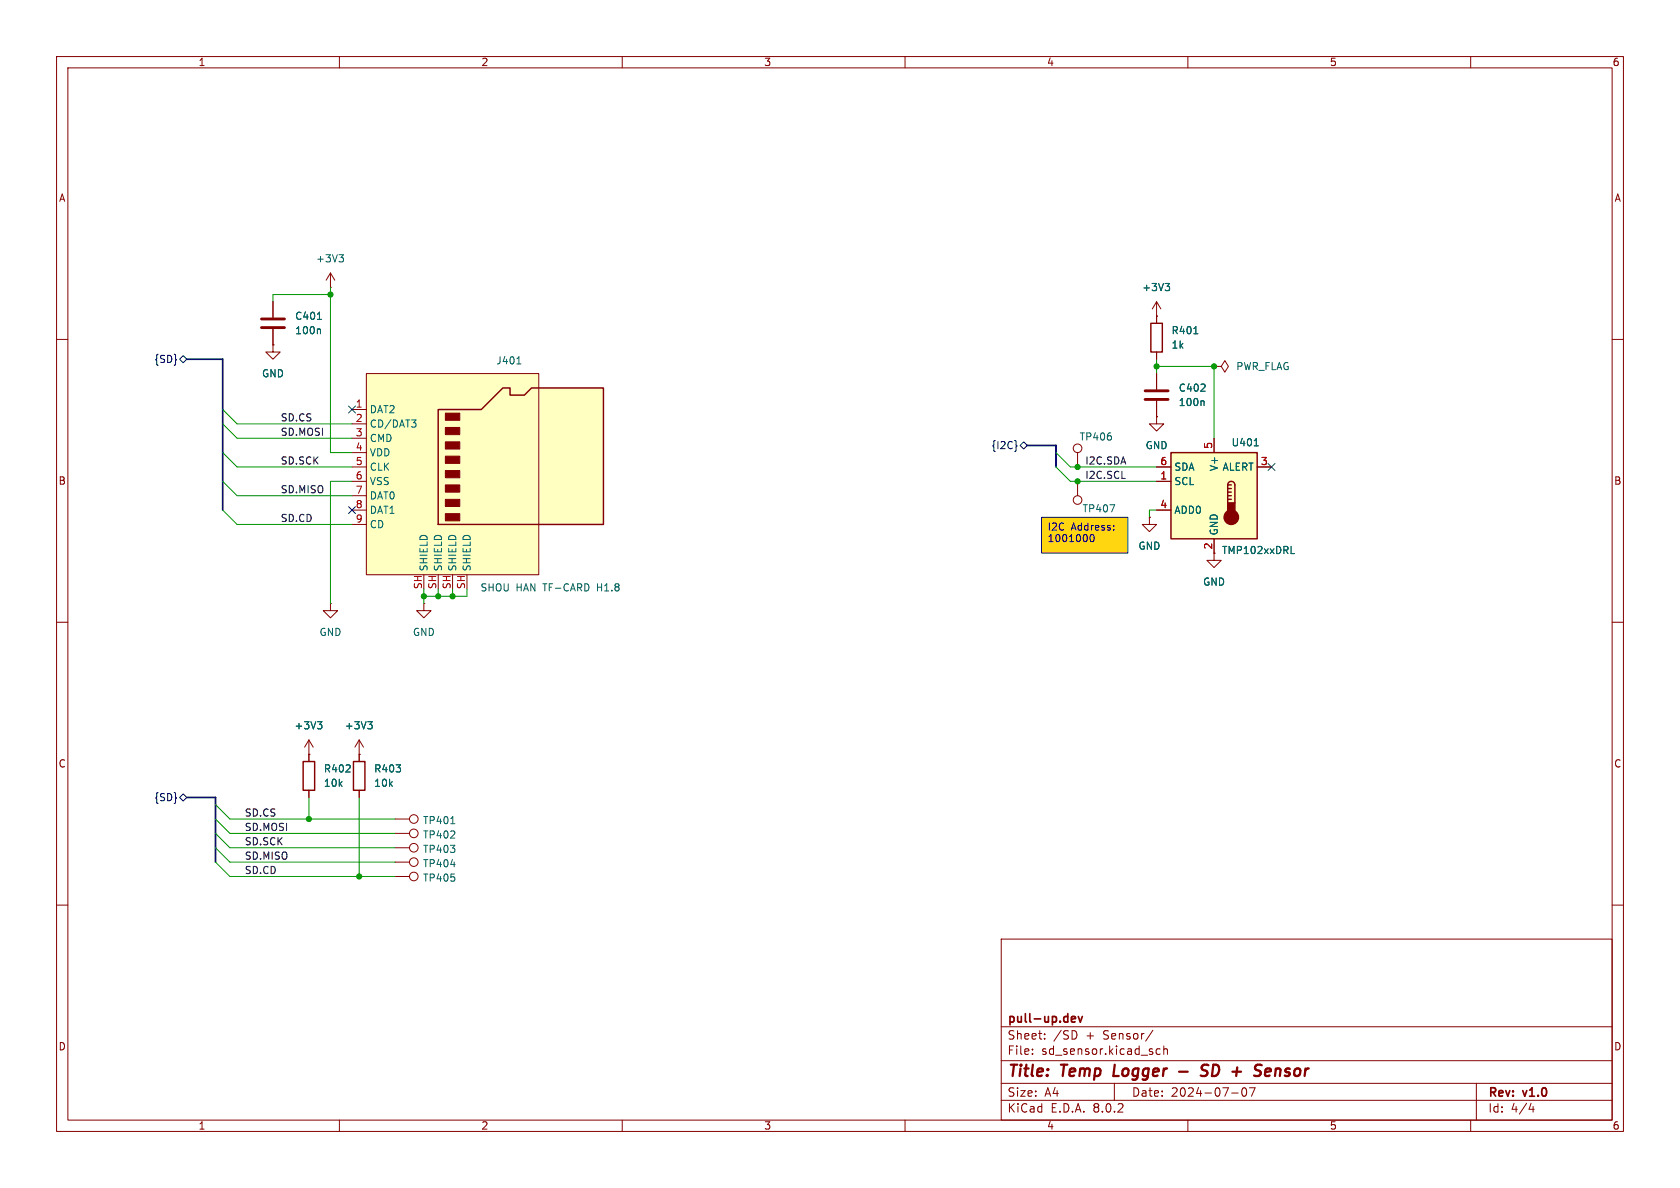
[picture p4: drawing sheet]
<svg xmlns="http://www.w3.org/2000/svg" width="297mm" height="210mm" viewBox="0 0 297 210" stroke-linecap="round" stroke-linejoin="round" font-family="sans-serif">
<g fill="none" stroke="#840000" stroke-width=".18">
<path d="M10 10h277v190h-277zM12 12h273v186h-273zM60 10v2M110 10v2M160 10v2M210 10v2M260 10v2M10 60h2M285 60h2M10 110h2M285 110h2M10 160h2"/>
<path d="M285 160h2M177 166h108v32h-108zM60 198v2M110 198v2M160 198v2M177 194.5h108M177 191.5h108M177 187.5h108M177 181.5h108M182.5 186.3v.1M182.5 185.5v.1M184.7 183.6v.1"/>
<path d="M184.7 182.8v.1M190.3 182.6v.7M197 191.5v3M203.8 182.1l-1.3 2M205.1 185.5l-.4-.1-.3 .3v.4l.1 .2h.6M205.7 185.5l.3-.1 .3 .1 .1 .9M205.7 184.9v1.5M210 198v2M217.7 193.2h1.2M219.7 192.4l.2-.1a.81 .81 0 0 1 .6 .6 .81 .81 0 0 1-.3 .8l-.2 .1a.81 .81 0 0 1-.3-1.4zM220.9 192.3h1l-.7 1.5M260 198v2"/>
<path d="M261 191.5v6.5M270.7 195l-.4 1.1h.9M271 195.6v1"/>
</g>
<path d="M197.1 188.2l-.3 2h1M208.4 189.4h1.6M213.6 188.3a.85 .85 0 0 0-1 .1 .45 .45 0 0 0 .2 .8l.3 .1a.49 .49 0 0 1 .4 .5 .49 .49 0 0 1-.5 .4l-.7-.1M223.1 188.3a.85 .85 0 0 0-1.1 .1l-.1 .2M223.7 190.1l.2 .1 .6-.1M223.7 189.2l.3-.3h.4l.3 .3-.1 .2-.9 .1" fill="none" stroke="#840000" stroke-width=".4"/>
<path d="M189.6 179.7l.5 .1v.2l-.7 .2M190.6 179.7l.4 1 .3-1M190.1 180.6l-.5 .1" fill="none" stroke="#840000" stroke-width=".3"/>
<path d="M184.1 91.4h15.3v6.4h-15.3z" fill="#ffd60f"/>
<g fill="none" stroke="#840000" stroke-width=".18">
<path d="M204.5 73.7v1.2h1.2l-1.2 1.3-1.3-1.3h1.3M204.5 73.7h.1M190.5 85.1v2.5M203.2 91.4v1.3h1.3l-1.3 1.3-1.3-1.3h1.3M203.2 91.4h.1M74.9 106.7v1.3h1.3l-1.3 1.2-1.2-1.2h1.2M74.9 106.7h.1M54.6 133.4h.1M54.6 130.8l-.8 1.3M54.6 130.8v2.6M54.6 130.8l.8 1.3M69.8 152.4h2.6"/>
<circle cx="190.5" cy="88.4" r=".76"/>
<circle cx="73.2" cy="152.4" r=".76"/>
</g>
<path d="M196.2 89.2h.9l-.6 1.3M56.1 127.6h.8l-.4 .5M56.7 128.1l.2 .2v.3l-.2 .2M79.7 152.8h.8" fill="none" stroke="#006464" stroke-width=".18"/>
<g fill="#ffffc2">
<path d="M77.5 72.4h7.6l3.8-3.8h1.3v1.3h2.5l1.3-1.3h12.7v24.1h-29.2z"/>
<path d="M64.8 66h30.4v35.6h-30.4z"/>
</g>
<g fill="#840000" stroke="#840000" stroke-width=".18">
<path d="M78.7 90.8h2.6v1.3h-2.6z"/>
<path d="M78.7 88.3h2.6v1.2h-2.6z"/>
<path d="M78.7 85.7h2.6v1.3h-2.6z"/>
<path d="M78.7 83.2h2.6v1.3h-2.6z"/>
<path d="M78.7 80.6h2.6v1.3h-2.6z"/>
<path d="M78.7 78.1h2.6v1.3h-2.6z"/>
<path d="M78.7 75.6h2.6v1.2h-2.6z"/>
<path d="M78.7 73h2.6v1.3h-2.6z"/>
</g>
<path d="M77.5 72.4h7.6l3.8-3.8h1.3v1.3h2.5l1.3-1.3h12.7v24.1h-29.2zM62.5 134.6h2v5.1h-2z" fill="none" stroke="#840000" stroke-width=".25"/>
<g fill="none" stroke="#840000" stroke-width=".18">
<path d="M62.2 72.4h2.6M62.2 74.9h2.6M62.2 77.5h2.6M64.8 66h30.4v35.6h-30.4zM62.2 80h2.6M62.2 82.6h2.6M62.2 85.1h2.6M62.2 87.6h2.6M62.2 90.2h2.6M62.2 92.7h2.6M58.4 106.7v1.3h1.3l-1.3 1.2-1.3-1.2h1.3M58.4 106.7h.1"/>
<path d="M63.5 133.4v1.2M63.5 139.7v1.3"/>
</g>
<path d="M72.8 74.2h.7l-.4 .5M73.3 74.7l.2 .3v.3l-.2 .2M91.4 64.3h.7" fill="none" stroke="#006464" stroke-width=".18"/>
<path d="M207 80h15.2v15.3h-15.2z" fill="#ffffc2"/>
<path d="M203.5 57.2h2v5h-2zM207 80h15.2v15.3h-15.2zM217 85.7a.64 .64 0 0 1 .7-.6 .64 .64 0 0 1 .6 .6v3.2M217 88.3h.7M217 87.6h.7M217 87h.7M217 86.4h.7M217 85.7v3.2M217 85.7h.7M53.6 134.6h2v5.1h-2z" fill="none" stroke="#840000" stroke-width=".25"/>
<g fill="#840000" stroke="#840000" stroke-width=".25">
<path d="M217 88.9h1.3v1.9h-1.3z"/>
<circle cx="217.7" cy="91.4" r="1.27"/>
</g>
<g fill="none" stroke="#840000" stroke-width=".18">
<path d="M48.3 53.3v2.8M48.3 58.2v2.8M58.4 50.8h.1M58.4 48.3l-.7 1.2M58.4 48.3v2.5M58.4 48.3l.8 1.2M204.5 55.9h.1M204.5 53.3v3.9M204.5 53.3l-.8 1.3M204.5 53.3l.7 1.3M48.3 61v1.2h1.2l-1.2 1.3-1.3-1.3h1.3M48.3 61h.1"/>
<path d="M204.5 73.7h.1M204.5 62.2v1.3M204.5 66v2.8M204.5 70.9v2.8M214.6 64.8h1.3l.6-1 .7 1-.7 1-.6-1M214.6 64.8h.1M214.6 77.5v2.5M190.5 80v2.6M203.2 91.4h.1M204.5 85.1h2.5M204.5 82.6h2.5M204.5 90.2h2.5"/>
<path d="M214.6 95.3v3.8h1.3l-1.3 1.2-1.2-1.2h1.2M222.2 82.6h2.6M54.6 133.4h.1M54.6 133.4v1.2M54.6 139.7v1.3M63.5 133.4h.1M63.5 130.8l-.8 1.3M63.5 130.8v3.8M63.5 139.7v1.3M63.5 130.8l.8 1.3M69.8 144.8h2.6M69.8 154.9h2.6"/>
<path d="M69.8 149.9h2.6M69.8 147.3h2.6"/>
<circle cx="190.5" cy="79.2" r=".76"/>
<circle cx="73.2" cy="144.8" r=".76"/>
<circle cx="73.2" cy="154.9" r=".76"/>
<circle cx="73.2" cy="149.9" r=".76"/>
<circle cx="73.2" cy="147.3" r=".76"/>
</g>
<g fill="none" stroke="#006464" stroke-width=".18">
<path d="M56.1 56.5h.7M56.5 58.2l.2 .1v.7M59.9 45h.8l-.4 .5M60.5 45.5l.2 .3v.3l-.2 .2M206 50.1h.8l-.5 .5M206.5 50.6l.3 .2v.3l-.3 .3M211.1 59h.7M212.7 70.9l.2 .1v.7M221.7 78.8h.8M228.2 97.9h.7M56.1 127.6h.8l-.4 .5M56.7 128.1l.2 .2v.3l-.2 .2"/>
<path d="M65 127.6h.8l-.4 .5M65.6 128.1l.2 .2v.3l-.2 .2M79.7 145.6h.7"/>
</g>
<path d="M46.2 57.9h4.1M46.2 56.4h4.1M202.4 70.6h4.1M202.4 69.1h4.1" fill="none" stroke="#840000" stroke-width=".51"/>
<path d="M32.4 62.9l.6 .6-.6 .6-.7-.6zM61.6 71.8l1.2 1.2M62.8 71.8l-1.2 1.2M179.6 78.7l.2 .1-.2 .2M180.3 78.7l.7-.6 .6 .6-.6 .7zM61.6 89.6l1.2 1.2M62.8 89.6l-1.2 1.2M224.2 81.9l1.2 1.3M225.4 81.9l-1.2 1.3M31.7 141l.7-.7 .6 .7-.6 .6z" fill="none" stroke="#000084" stroke-width=".18"/>
<path d="M184.1 91.4h15.3v6.4h-15.3zM192.8 94.7l-.1 .6 .1 .3 .2 .2 .4-.3v-.8M196.9 93.6v.1M196.9 92.9v.1" fill="none" stroke="#0000c2" stroke-width=".18"/>
<path d="M33 63.5h6.4v26.7M181.6 78.7h5.1v3.9M33 141h5.1v11.4" fill="none" stroke="#000084" stroke-width=".3"/>
<g fill="none" stroke="#009600" stroke-width=".18">
<path d="M58.4 52.1h-10.1v1.2M58.4 50.8v29.2h3.8M39.4 74.9l2.5 2.6h20.3M39.4 72.4l2.5 2.5h20.3M204.5 64.8h10.1v12.7M204.5 63.5v2.5M39.4 80l2.5 2.6h20.3M39.4 90.2l2.5 2.5h20.3M39.4 85.1l2.5 2.5h20.3M62.2 85.1h-3.8v21.6M186.7 80l2.5 2.6h15.3M186.7 82.6l2.5 2.5h15.3"/>
<path d="M204.5 90.2h-1.3v1.2M74.9 104.1v2.6M77.5 104.1v1.3M80 104.1v1.3M82.5 104.1v1.3h-7.6M38.1 142.2l2.5 2.6h29.2M38.1 147.3l2.5 2.6h29.2M38.1 144.8l2.5 2.5h29.2M38.1 149.9l2.5 2.5h29.2M38.1 152.4l2.5 2.5h29.2M54.6 141v3.8M63.5 141v13.9"/>
</g>
<g fill="#009600" stroke="#009600" stroke-width=".18">
<circle cx="80" cy="105.4" r=".46"/>
<circle cx="74.9" cy="105.4" r=".46"/>
<circle cx="214.6" cy="64.8" r=".46"/>
<circle cx="190.5" cy="82.6" r=".46"/>
<circle cx="190.5" cy="85.1" r=".46"/>
<circle cx="204.5" cy="64.8" r=".46"/>
<circle cx="58.4" cy="52.1" r=".46"/>
<circle cx="77.5" cy="105.4" r=".46"/>
<circle cx="63.5" cy="154.9" r=".46"/>
<circle cx="54.6" cy="144.8" r=".46"/>
</g>
<g font-size="2.8" fill="#840000">
<text x="178" y="190.9">Title:</text>
<text x="187.7" y="190.9">Temp</text>
<text x="197.7" y="190.9">Logger</text>
<text x="214.8" y="190.9">SD</text>
<text x="221" y="190.9">+</text>
<text x="225.8" y="190.9">Sensor</text>
</g>
<g font-size="2.1" fill="#840000">
<text x="178" y="184">Sheet:</text>
<text x="178" y="181.2">pull-up.dev</text>
<text x="186.2" y="184">/SD</text>
<text x="192" y="184">+</text>
<text x="195.2" y="184">Sensor/</text>
<text x="178" y="186.7">File:</text>
<text x="184.1" y="186.7">sd_sensor.kicad_sch</text>
<text x="178" y="196.9">KiCad</text>
<text x="178" y="194.1">Size:</text>
<text x="184.7" y="194.1">A4</text>
<text x="185.7" y="196.9">E.D.A.</text>
<text x="193.3" y="196.9">8.0.2</text>
<text x="200" y="194.1">Date:</text>
<text x="207" y="194.1">2024-07-07</text>
<text x="263" y="194.3">Rev:</text>
<text x="263" y="196.9">Id:</text>
<text x="267.1" y="196.9">4/4</text>
<text x="269.4" y="194.3">v1.0</text>
</g>
<g font-size="1.8" fill="#840000">
<text x="35" y="11.9">1</text>
<text x="85" y="11.9">2</text>
<text x="135" y="11.9">3</text>
<text x="185" y="11.9">4</text>
<text x="235" y="11.9">5</text>
<text x="285" y="11.9">6</text>
<text x="10.3" y="35.9">A</text>
<text x="285.3" y="35.9">A</text>
<text x="10.3" y="85.9">B</text>
<text x="285.3" y="85.9">B</text>
<text x="214.4" y="97.2" transform="rotate(-90 214.4 97.2)">2</text>
<text x="10.3" y="135.9">C</text>
<text x="285.3" y="135.9">C</text>
<text x="10.3" y="185.9">D</text>
<text x="285.3" y="185.9">D</text>
<text x="35" y="199.9">1</text>
<text x="85" y="199.9">2</text>
<text x="135" y="199.9">3</text>
<text x="185" y="199.9">4</text>
<text x="235" y="199.9">5</text>
<text x="285" y="199.9">6</text>
</g>
<g font-size="1.8" fill="#006464">
<text x="55.8" y="46.6">+3V3</text>
<text x="201.8" y="51.7">+3V3</text>
<text x="52.1" y="56.7">C401</text>
<text x="52.1" y="59.3">100n</text>
<text x="207" y="59.3">R401</text>
<text x="87.6" y="64.6">J401</text>
<text x="207" y="61.8">1k</text>
<text x="218.4" y="65.6">PWR_FLAG</text>
<text x="46.2" y="66.9">GND</text>
<text x="208.3" y="69.4">C402</text>
<text x="208.3" y="72">100n</text>
<text x="65.3" y="73.3">DAT2</text>
<text x="65.3" y="75.8">CD/DAT3</text>
<text x="65.3" y="78.3">CMD</text>
<text x="65.3" y="80.9">VDD</text>
<text x="65.3" y="83.4">CLK</text>
<text x="190.8" y="78.1">TP406</text>
<text x="202.4" y="79.6">GND</text>
<text x="207.5" y="83.4">SDA</text>
<text x="215.5" y="83.4" transform="rotate(-90 215.5 83.4)">V+</text>
<text x="216" y="83.4">ALERT</text>
<text x="217.6" y="79.1">U401</text>
<text x="65.3" y="86">VSS</text>
<text x="65.3" y="88.5">DAT0</text>
<text x="207.5" y="86">SCL</text>
<text x="65.3" y="91">DAT1</text>
<text x="65.3" y="93.6">CD</text>
<text x="191.3" y="90.8">TP407</text>
<text x="207.5" y="91">ADD0</text>
<text x="215.5" y="94.7" transform="rotate(-90 215.5 94.7)">GND</text>
<text x="75.8" y="101.1" transform="rotate(-90 75.8 101.1)">SHIELD</text>
<text x="78.3" y="101.1" transform="rotate(-90 78.3 101.1)">SHIELD</text>
<text x="80.9" y="101.1" transform="rotate(-90 80.9 101.1)">SHIELD</text>
<text x="83.4" y="101.1" transform="rotate(-90 83.4 101.1)">SHIELD</text>
<text x="201.2" y="97.4">GND</text>
<text x="215.9" y="98.1">TMP102xxDRL</text>
<text x="84.8" y="104.7">SHOU</text>
<text x="91.2" y="104.7">HAN TF-CARD</text>
<text x="105.8" y="104.7">H1.8</text>
<text x="212.6" y="103.7">GND</text>
<text x="56.4" y="112.6">GND</text>
<text x="72.9" y="112.6">GND</text>
<text x="52" y="129.1">+3V3</text>
<text x="60.9" y="129.1">+3V3</text>
<text x="57.2" y="136.8">R402</text>
<text x="66" y="136.8">R403</text>
<text x="57.2" y="139.3">10k</text>
<text x="66" y="139.3">10k</text>
<text x="74.7" y="145.9">TP401</text>
<text x="74.7" y="148.4">TP402</text>
<text x="74.7" y="153.5">TP404</text>
<text x="74.7" y="151">TP403</text>
<text x="74.7" y="156.1">TP405</text>
</g>
<g font-size="1.8" fill="#000084">
<text x="27.2" y="64.4">{SD}</text>
<text x="175.2" y="79.6">{I2C}</text>
<text x="27.2" y="141.8">{SD}</text>
</g>
<g font-size="1.8" fill="#0f0f0f">
<text x="49.5" y="74.6">SD.CS</text>
<text x="49.5" y="77.1">SD.MOSI</text>
<text x="49.5" y="82.2">SD.SCK</text>
<text x="191.8" y="82.2">I2C.SDA</text>
<text x="49.5" y="87.3">SD.MISO</text>
<text x="191.8" y="84.7">I2C.SCL</text>
<text x="49.5" y="92.4">SD.CD</text>
<text x="43.2" y="149.5">SD.SCK</text>
<text x="43.2" y="144.4">SD.CS</text>
<text x="43.2" y="147">SD.MOSI</text>
<text x="43.2" y="152.1">SD.MISO</text>
<text x="43.2" y="154.6">SD.CD</text>
</g>
<g font-size="1.8" fill="#a90000">
<text x="62.8" y="72.1">1</text>
<text x="62.8" y="74.7">2</text>
<text x="62.8" y="77.2">3</text>
<text x="62.8" y="79.8">4</text>
<text x="62.8" y="82.3">5</text>
<text x="205" y="82.3">6</text>
<text x="214.4" y="79.4" transform="rotate(-90 214.4 79.4)">5</text>
<text x="222.8" y="82.3">3</text>
<text x="62.8" y="84.8">6</text>
<text x="62.8" y="87.4">7</text>
<text x="62.8" y="89.9">8</text>
<text x="205" y="84.8">1</text>
<text x="205" y="89.9">4</text>
<text x="62.8" y="92.5">9</text>
<text x="74.7" y="104.2" transform="rotate(-90 74.7 104.2)">SH</text>
<text x="77.2" y="104.2" transform="rotate(-90 77.2 104.2)">SH</text>
<text x="79.8" y="104.2" transform="rotate(-90 79.8 104.2)">SH</text>
<text x="82.3" y="104.2" transform="rotate(-90 82.3 104.2)">SH</text>
</g>
<g font-size="1.8" fill="#0000c2">
<text x="185.1" y="94.1">I2C</text>
<text x="189.4" y="94.1">Address:</text>
<text x="185.1" y="96.2">1001000</text>
</g>
</svg>
